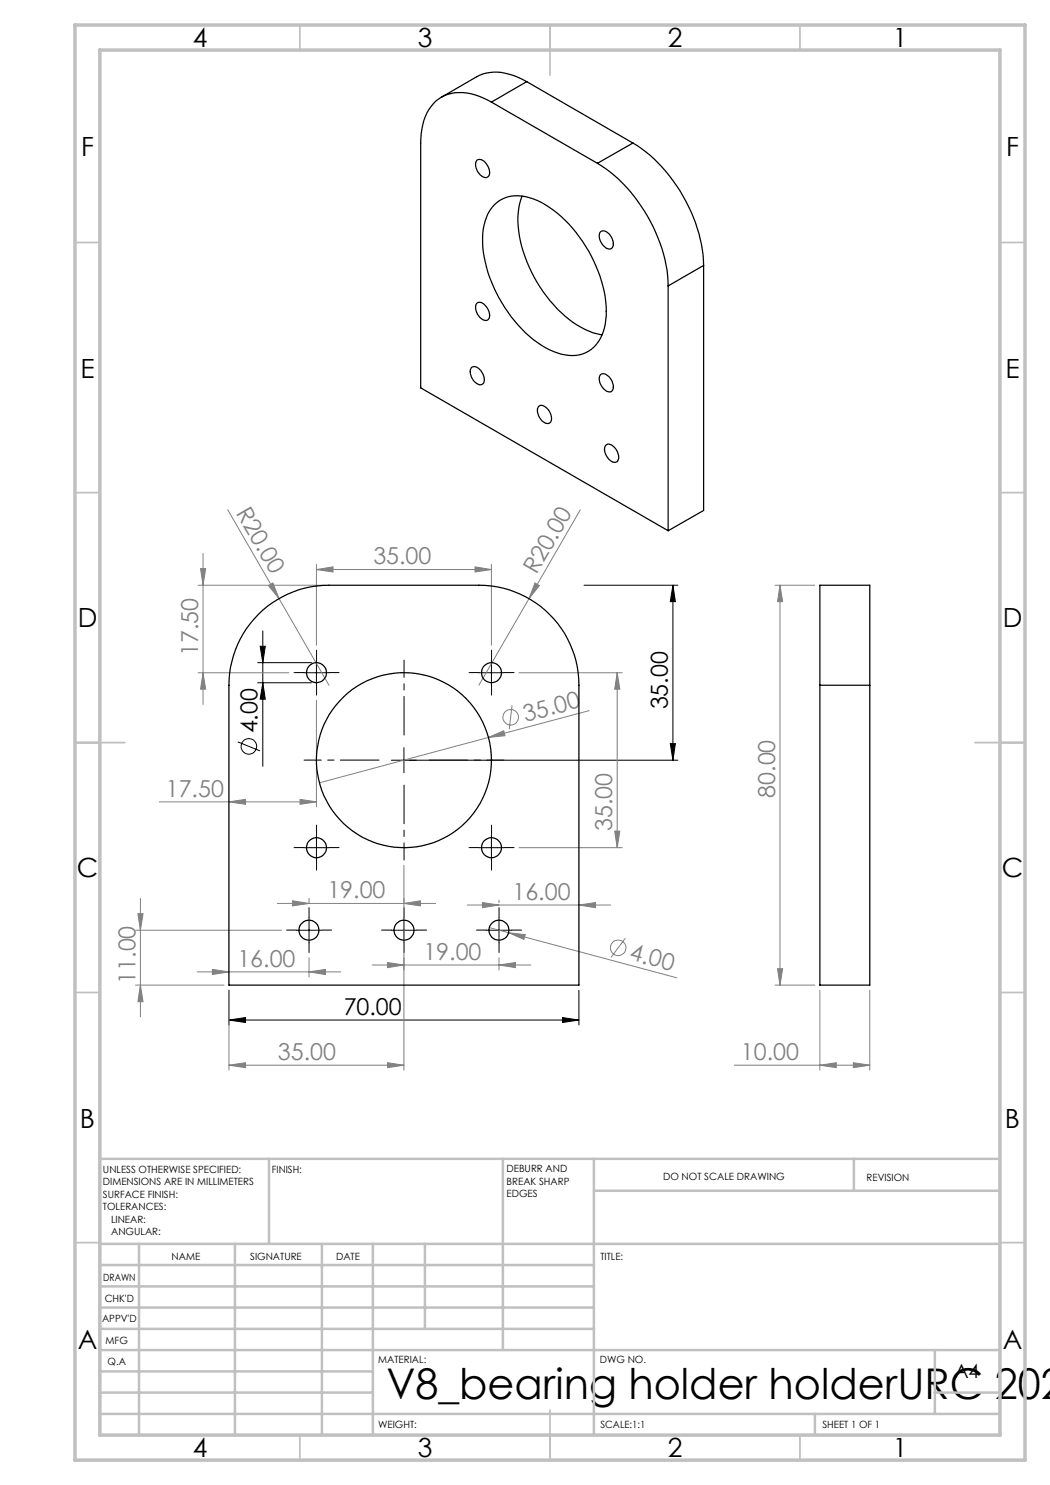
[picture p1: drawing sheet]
<svg xmlns="http://www.w3.org/2000/svg" width="210mm" height="297mm" viewBox="0 0 210 297" stroke-linecap="round" stroke-linejoin="round" font-family="sans-serif">
<g fill="none" stroke="#000" stroke-width=".2">
<path d="M116.8 117h18.8M134.6 117l.5 3.3h-1zM134.6 117v35M51.5 136.6h10.8M51.5 132.5h10.8M52 129.3h1.1l-.5 3.2zM52.6 126.2v27.1M52.6 136.6l.5 3.2h-1.1zM60.8 134.5h5M63.3 132v5.1M95.8 134.5h5M98.3 132v5.1"/>
<path d="M47.6 148.4l4.4 1.8M78.3 152h57.3M80.8 149.5v5M134.1 148.7h1l-.5 3.3zM60.8 169.5h5M63.3 167v5M95.8 169.5h5M98.3 167v5M45.8 198v7M59.3 186.1h5M61.8 183.5v5.1M78.3 186.1h5"/>
<path d="M80.8 183.5v5.1M97.3 186.1h5M99.8 183.5v5.1M115.8 198v7M45.8 204l3.3-.5v1zM45.8 204h70M112.5 203.5l3.3 .5-3.3 .5z"/>
<circle cx="49.8" cy="149.3" r="1.55"/>
</g>
<g fill="none" stroke="#808080" stroke-width=".2">
<path d="M39.6 117h25.2M40.1 113.7h1l-.5 3.3zM40.6 110.7v30.2M45.5 101.9l20.3 35.2M53.7 117.1l.9-.5 1.2 3.1zM63.3 113.9l3.3-.5v1zM63.3 112.9v16.1M63.3 113.9h35M95 113.4l3.3 .5-3.3 .5zM98.3 112.9v16.1M105.8 119.7l-10 17.4M107 116.6l.9 .5-2.1 2.6z"/>
<path d="M116.1 101.9l-10.3 17.8M155 117h7.9M156 117v80M156 117l.5 3.3h-1zM39.6 134.5h18.2M40.6 134.5l.5 3.3h-1zM103.8 134.5h20.7M123.4 134.5v35M123.4 134.5l.6 3.3h-1.1zM60 159.9l3.3 .5-3.3 .5zM63.3 140v21.4M97.7 147.5l3.1-1.3 .2 .9z"/>
<path d="M102.4 141.1l-.6 4.7M117.8 142.1l-53.9 14.5M28.1 179.7v23.7M31.9 160.4h31.4M45.8 160.4l3.3-.5v1zM61.8 179.7v.8M80.8 173v41M103.8 169.5h20.7M122.9 166.2h1.1l-.6 3.3zM27.1 197h17.7M27.1 186.1h29.2M27.6 182.7h1l-.5 3.4z"/>
<path d="M28.1 197l.5 3.3h-1zM39.4 194.4h28.8M42.5 193.9l3.3 .5-3.3 .5zM45.8 198v16M55.5 180.7h31.6M58.5 180.2l3.3 .5-3.3 .5zM61.8 191.6v3.8M61.8 194.4l3.3-.5v1zM74.4 193h31.8M77.5 192.5l3.3 .5-3.3 .5zM80.8 180.7l3.3-.5v1zM93.5 181h28.6"/>
<path d="M96.5 180.5l3.3 .5-3.3 .5zM97.9 185.5l3.8 1M99.8 193l3.3-.5v1zM99.8 191.6v2.4M99.8 180v.5M101.7 186.5l3.4 .4-.3 1zM101.7 186.5l33.7 9.1M115.8 181l3.3-.5v1zM125.1 187.6l-2.9 3.9M155 197h7.9M155.5 193.7h1l-.5 3.3zM164 198v16"/>
<path d="M174 198v16M45.8 213h35M45.8 213l3.3-.5v1zM77.5 212.5l3.3 .5-3.3 .5zM146.9 213h27.1M164 213l3.3-.5v1zM170.7 212.5l3.3 .5-3.3 .5z"/>
<circle cx="102.1" cy="143.4" r="1.56"/>
<circle cx="123.6" cy="189.6" r="1.55"/>
</g>
<path d="M75.8 152h-15M80.8 147v-15M80.8 157v15M85.8 152h15" fill="none" stroke="#000" stroke-width=".2" stroke-dasharray="15.2 1.3 1.3 1.3" stroke-dashoffset="7.5"/>
<g fill="none" stroke="#000" stroke-width=".2" stroke-dasharray="15.2 1.3 1.3 1.3">
<path d="M60.8 134.5h-2M63.3 132v-2M63.3 137v2M65.8 134.5h2M95.8 134.5h-2M98.3 132v-2M98.3 137v2M100.8 134.5h2M60.8 169.5h-2M63.3 167v-2M63.3 172v2M65.8 169.5h2"/>
<path d="M95.8 169.5h-2M98.3 167v-2M98.3 172v2M100.8 169.5h2M59.3 186h-2M61.8 183.5v-2M61.8 188.5v2M64.3 186h2M78.3 186h-2M80.8 183.5v-2M80.8 188.5v2M83.3 186h2"/>
<path d="M97.3 186h-2M99.8 183.5v-2M99.8 188.5v2M102.3 186h2"/>
</g>
<g fill="none" stroke="#c0c0c0" stroke-width=".35">
<path d="M60 5v5M110 5v10M160 5v5M15 48.5h5M200 48.5h5M15 98.5h5M200 98.5h5M15 148.5h10M195 148.5h10M15 198.5h5M200 198.5h5M15 248.5h5"/>
<path d="M200 248.5h5M60 287v5M110 282v10M160 287v5"/>
</g>
<g fill="none" stroke="#c0c0c0" stroke-width=".5">
<path d="M53.8 231.8v17M100.6 231.8v38.2M118.8 231.8v55.2M118.8 238.2h81.2M170.8 231.8v6.4M200 231.8h-180v55.2M20 248.8h180M20 257.3h98.8M20 253h98.8M27.8 248.8v38.2M47 248.8v38.2M64.4 248.8v38.2"/>
<path d="M74.6 248.8v38.2M85 248.8v17M20 265.8h98.8M20 261.5h98.8M20 278.5h54.6M20 274.3h54.6M20 270h180M187 278.5h13M187 270v12.8M20 282.8h180M163 282.8v4.2"/>
</g>
<path d="M15 5h190v287h-190zM20 10h180v277h-180z" fill="none" stroke="#c0c0c0" stroke-width=".7"/>
<g fill="#000">
<path d="M134.1 148.7h1l-.5 3.3zM134.6 117l.5 3.3h-1zM52.6 136.6l.5 3.2h-1.1zM52 129.3h1.1l-.5 3.2z"/>
<path d="M45.8 204l3.3-.5v1zM112.5 203.5l3.3 .5-3.3 .5z"/>
</g>
<g fill="#808080">
<path d="M53.7 117.1l.9-.5 1.2 3.1z"/>
<path d="M97.7 147.5l3.1-1.3 .2 .9z"/>
<path d="M107 116.6l.9 .5-2.1 2.6z"/>
<path d="M101.7 186.5l3.4 .4-.3 1z"/>
<path d="M63.3 113.9l3.3-.5v1zM95 113.4l3.3 .5-3.3 .5zM58.5 180.2l3.3 .5-3.3 .5zM80.8 180.7l3.3-.5v1zM77.5 192.5l3.3 .5-3.3 .5zM99.8 193l3.3-.5v1z"/>
<path d="M45.8 160.4l3.3-.5v1zM60 159.9l3.3 .5-3.3 .5zM45.8 213l3.3-.5v1zM77.5 212.5l3.3 .5-3.3 .5zM42.5 193.9l3.3 .5-3.3 .5zM61.8 194.4l3.3-.5v1z"/>
<path d="M96.5 180.5l3.3 .5-3.3 .5zM115.8 181l3.3-.5v1z"/>
<path d="M156 117l.5 3.3h-1zM155.5 193.7h1l-.5 3.3z"/>
<path d="M40.1 113.7h1l-.5 3.3zM40.6 134.5l.5 3.3h-1zM123.4 134.5l.6 3.3h-1.1zM122.9 166.2h1.1l-.6 3.3zM27.6 182.7h1l-.5 3.4zM28.1 197l.5 3.3h-1z"/>
<path d="M164 213l3.3-.5v1zM170.7 212.5l3.3 .5-3.3 .5z"/>
</g>
<g fill="none" stroke="#000" stroke-width=".25">
<path d="M105.3 16.3a11.4 11.4 0 0 0-8.7-1.5l-1.2 .5-7.1 4.1M105.3 16.3l-7 4.1M105.3 16.3l21.3 12.3M95.5 32a1.77 1.77 0 0 1 2 1.1 1.6 1.6 0 0 1-.2 2.4 2.5 2.5 0 0 1-1.9-3.4zM98.3 20.4a11 11 0 0 0-8.7-1.5 8.2 8.2 0 0 0-5.2 6.9l-.3 2.8v49l49.5 28.5M98.3 20.4l21.2 12.3M104.4 39.2a15.7 15.7 0 0 0 0 10.2 28 28 0 0 0 11 15.6l3.1 1.5 1.9 .5M119.5 32.7a31.7 31.7 0 0 1 13.5 19.2l.4 2.2 .2 3.1M126.6 28.6a30.6 30.6 0 0 1 12.1 14.9 28.3 28.3 0 0 1 2 9.6M126.6 28.6l-7.1 4.1M98.8 41.1a6.9 6.9 0 0 1 7.9-1.3 22.5 22.5 0 0 1 10.4 9.4 25.3 25.3 0 0 1 4.1 14 7.9 7.9 0 0 1-4.7 7.6 10.4 10.4 0 0 1-9-2.3 27.8 27.8 0 0 1-11-20 10.3 10.3 0 0 1 2.3-7.4zM120.1 46.4a1.36 1.36 0 0 1 2 .7 2 2 0 0 1 .2 2.6 1.69 1.69 0 0 1-2-1.1l-.4-.7-.1-.7z"/>
<path d="M133.6 57.2v48.9M140.7 53.1l-7.1 4.1M140.7 53.1v49l-7.1 4M94.3 73.6a1.37 1.37 0 0 1 1.9 .6 2.27 2.27 0 0 1 .4 2.5 1.38 1.38 0 0 1-1.9-.6 2.27 2.27 0 0 1-.4-2.5zM95.4 60.7l.1-.2a1.77 1.77 0 0 1 2 1.2 1.76 1.76 0 0 1 0 2.3 2.25 2.25 0 0 1-2.4-2.2v-.6zM120.1 75l.2-.2a1.93 1.93 0 0 1 2.1 1.5 1.37 1.37 0 0 1-.3 2.1 2.54 2.54 0 0 1-2-3.4zM107.7 81.3a1.37 1.37 0 0 1 2 .7 2.26 2.26 0 0 1 .4 2.5 1.36 1.36 0 0 1-2-.7 2.21 2.21 0 0 1-.4-2.5zM121.1 89.1a1.37 1.37 0 0 1 2 .6 2.04 2.04 0 0 1 .2 2.7 2.16 2.16 0 0 1-2.3-1.9l-.1-.7zM51.6 122.9a20 20 0 0 1 14.2-5.9h30a20 20 0 0 1 20 20.1v59.9h-70v-59.9a20.1 20.1 0 0 1 5.8-14.2zM164 137.1v-20.1h10v20.1M164 137.1v59.9h10v-59.9M164 137.1h10"/>
<circle cx="63.3" cy="134.5" r="2.01"/>
<circle cx="98.3" cy="134.5" r="2"/>
<circle cx="80.8" cy="152" r="17.5"/>
<circle cx="63.3" cy="169.5" r="2"/>
<circle cx="98.3" cy="169.5" r="1.99"/>
<circle cx="61.8" cy="186" r="2"/>
<circle cx="80.8" cy="186" r="2.01"/>
<circle cx="99.8" cy="186" r="2"/>
</g>
<text font-size="8.5" x="77.3" y="279.7">V8_bearing holder holderURC 202</text>
<g font-size="5.3">
<text x="38.5" y="9.5">4</text>
<text x="83.5" y="9.5">3</text>
<text x="133.6" y="9.5">2</text>
<text x="178.6" y="9.5">1</text>
<text x="16.2" y="31.2">F</text>
<text x="201.2" y="31.2">F</text>
<text x="16.1" y="75.5">E</text>
<text x="201.1" y="75.5">E</text>
<text x="15.5" y="125.5">D</text>
<text x="200.5" y="125.5">D</text>
<text x="15.4" y="175.5">C</text>
<text x="200.4" y="175.5">C</text>
<text x="16" y="225.5">B</text>
<text x="201" y="225.5">B</text>
<text x="15.5" y="269.7">A</text>
<text x="200.5" y="269.7">A</text>
<text x="38.5" y="291.5">4</text>
<text x="83.5" y="291.5">3</text>
<text x="133.6" y="291.5">2</text>
<text x="178.6" y="291.5">1</text>
</g>
<g font-size="4.7" fill="#808080">
<text x="47.1" y="102.6" transform="rotate(60 47.1 102.6)">R20.00</text>
<text x="74.7" y="112.9">35.00</text>
<text x="107.3" y="115.1" transform="rotate(-60 107.3 115.1)">R20.00</text>
<text x="39.6" y="131.2" transform="rotate(-90 39.6 131.2)">17.50</text>
<text x="105.1" y="144.4" transform="rotate(-15 105.1 144.4)">35.00</text>
<text x="33.2" y="159.3">17.50</text>
<text x="155" y="159.6" transform="rotate(-90 155 159.6)">80.00</text>
<text x="122.4" y="166.2" transform="rotate(-90 122.4 166.2)">35.00</text>
<text x="65.5" y="179.6">19.00</text>
<text x="102.5" y="180">16.00</text>
<text x="84.7" y="192">19.00</text>
<text x="125.7" y="191.9" transform="rotate(15 125.7 191.9)">4.00</text>
<text x="27.1" y="196.8" transform="rotate(-90 27.1 196.8)">11.00</text>
<text x="47.5" y="193.4">16.00</text>
<text x="55.6" y="212">35.00</text>
<text x="148.2" y="212">10.00</text>
</g>
<g font-size="4.7">
<text x="133.6" y="141.9" transform="rotate(-90 133.6 141.9)">35.00</text>
<text x="51.5" y="146.7" transform="rotate(-90 51.5 146.7)">4.00</text>
<text x="68.7" y="203">70.00</text>
</g>
<text font-size="3.9" x="190.9" y="275.5">A4</text>
<g font-size="2">
<text x="20.6" y="234.6">UNLESS OTHERWISE SPECIFIED:</text>
<text x="20.6" y="237.1">DIMENSIONS ARE IN MILLIMETERS</text>
<text x="20.6" y="239.6">SURFACE FINISH:</text>
<text x="54.4" y="234.6">FINISH:</text>
<text x="101.3" y="234.5">DEBURR AND</text>
<text x="101.3" y="237">BREAK SHARP</text>
<text x="101.3" y="239.5">EDGES</text>
<text x="132.6" y="236">DO NOT SCALE DRAWING</text>
<text x="173.3" y="236.2">REVISION</text>
<text x="20.6" y="242.1">TOLERANCES:</text>
<text x="22.2" y="244.6">LINEAR:</text>
<text x="22.2" y="247.1">ANGULAR:</text>
<text x="34.3" y="252">NAME</text>
<text x="50" y="251.9">SIGNATURE</text>
<text x="67.2" y="251.9">DATE</text>
<text x="120.1" y="251.9">TITLE:</text>
<text x="20.6" y="256.1">DRAWN</text>
<text x="20.9" y="260.3">CHK'D</text>
<text x="20.4" y="264.4">APPV'D</text>
<text x="21.1" y="268.8">MFG</text>
<text x="21.5" y="273">Q.A</text>
<text x="75.6" y="272.5">MATERIAL:</text>
<text x="120" y="272.5">DWG NO.</text>
<text x="75.6" y="285.5">WEIGHT:</text>
<text x="120.1" y="285.6">SCALE:1:1</text>
<text x="164.5" y="285.6">SHEET 1 OF 1</text>
</g>
</svg>
